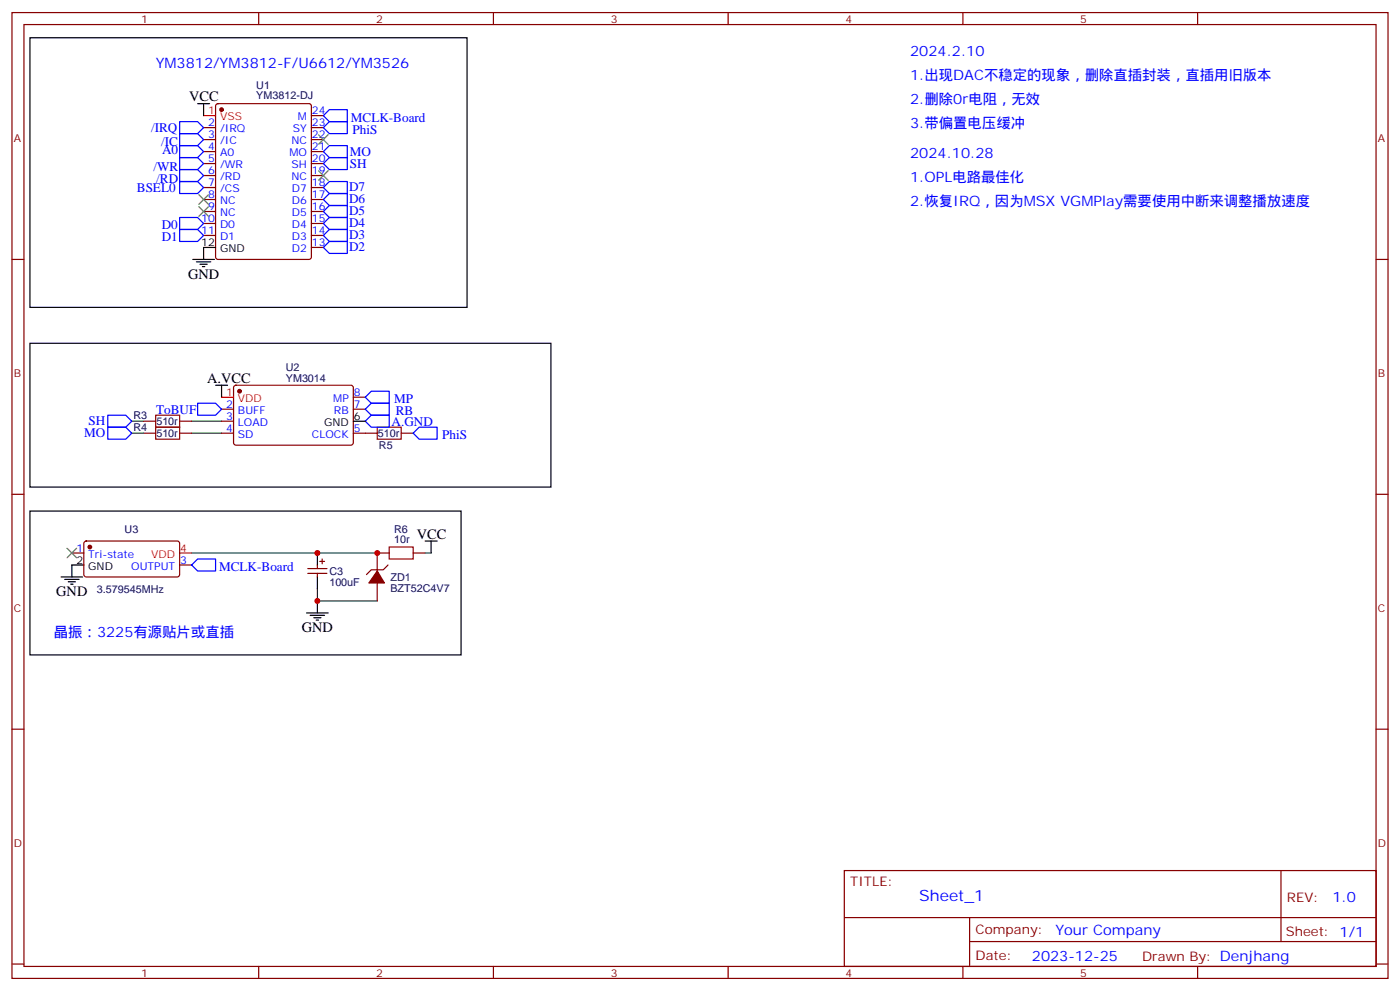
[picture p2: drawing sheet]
<svg xmlns="http://www.w3.org/2000/svg" width="412mm" height="292mm" viewBox="0 0 412 292" stroke-linecap="round" stroke-linejoin="round" font-family="sans-serif">
<g fill="none" stroke="#870000" stroke-width=".35">
<path d="M3.5 3.7h405.4v284.3h-405.4zM7.1 7.2h398.2v277.3h-398.2zM76.2 3.7v3.5M145.3 3.7v3.5M214.5 3.7v3.5M283.6 3.7v3.5M352.8 3.7v3.5M60 37.6h3.5M63.7 30.7l.5-.2h26.8l.7 .4v44.8l-.4 .6-27.1 .1-.6-.5-.1-44.7zM91.7 37.6h3.5M91.7 34h3.5M60 41.1h3.5"/>
<path d="M60 44.6h3.5M60 48.2h3.5M60 51.7h3.5M60 55.2h3.5M60 58.7h3.5M91.7 41.1h3.5M91.7 44.6h3.5M91.7 48.2h3.5M91.7 51.7h3.5M91.7 55.2h3.5M91.7 58.7h3.5M3.5 76.4h3.6"/>
<path d="M60 62.3h3.5M60 65.8h3.5M60 69.3h3.5M91.7 62.3h3.5M91.7 65.8h3.5M91.7 69.3h3.5M91.7 72.8h3.5M405.3 76.4h3.6M69 113.6l.5-.2 34.1 .1 .5 .6-.1 16.5-.6 .5-34.2-.1-.4-.6v-16.3zM104.1 116.9h3.5M42.3 127.5h3.6M42.3 124h3.6"/>
<path d="M52.9 127.5h3.5M52.9 124h3.5M65.3 127.5h3.5M65.3 124h3.5M65.3 120.5h3.5M104.1 127.5h7M104.1 120.5h3.5M118.2 127.5h3.5M3.5 145.5h3.6M24.9 159.5l.5-.2h27.1l.4 .7v9.4l-.7 .5-27.1-.1-.4-.6v-9.2zM405.3 145.5h3.6M21.2 162.8h3.5"/>
<path d="M52.9 166.3h3.5M90.7 167.4h5.6M90.7 168.8h5.6M93.5 166.3v1.1M93.5 168.8v1.1M94.2 165.3h1.4M94.9 164.6v1.4M111.1 171.6v5.3M114.3 166.3l-1.4 1.4h-3.5l-1.5 1.5M114.7 162.8h-3.6v5.3M121.7 162.8h3.5M3.5 214.7h3.6"/>
<path d="M405.3 214.7h3.6M248.7 256.3h156.6v28.2h-156.6zM377.3 256.3v20.9M248.7 270.1h156.5M285.6 277.2h119.6M285.6 270.1v14.2M3.5 283.8h3.6M76.2 284.5v3.5M145.3 284.5v3.5M214.5 284.5v3.5M283.6 284.5v3.5M352.8 284.5v3.5"/>
<path d="M405.3 283.8h3.6"/>
</g>
<path d="M60 34h3.5M65.3 116.9h3.5M52.9 162.8h3.5" fill="none" stroke="#f00" stroke-width=".35"/>
<g fill="none" stroke="#000" stroke-width=".35">
<path d="M8.8 11.1h128.8v79.4h-128.8zM58.2 30.5h3.5M60 30.5v3.5M56.8 76.4h6.3M57.9 77.1h4.2M58.9 77.8h2.1M59.6 78.5h.7M63.5 72.8h-3.5v3.6M8.8 101.1h153.5v42.3h-153.5zM63.5 113.4h3.5M65.3 113.4v3.5M104.1 124h3.5"/>
<path d="M8.8 150.5h127v42.3h-127zM125.2 159.3h3.6M127 159.3v3.5M18 169.9h6.3M19 170.6h4.3M20.1 171.3h2.1M20.8 172h.7M24.7 166.3h-3.5v3.6M93.5 162.8v3.5M93.5 169.9v3.5M93.5 176.9v3.5M90.3 180.4h6.4"/>
<path d="M91.4 181.2h4.2M92.4 181.9h2.1M93.1 182.6h.7"/>
</g>
<g fill="#870000" stroke="#870000" stroke-width=".35">
<path d="M111.1 168.1l2.1 3.5h-4.5z"/>
<circle cx="26.5" cy="161" r=".53"/>
<circle cx="65.3" cy="32.3" r=".53"/>
<circle cx="70.6" cy="115.2" r=".53"/>
</g>
<path d="M93.8 39.7l2.9 2.8M96.7 39.7l-2.9 2.8M58.6 57.3l2.8 2.8M61.4 57.3l-2.8 2.8M93.8 50.3l2.9 2.8M96.7 50.3l-2.9 2.8M58.6 60.9l2.8 2.8M61.4 60.9l-2.8 2.8M19.8 161.4l2.8 2.8M22.6 161.4l-2.8 2.8" fill="none" stroke="#3c3" stroke-width=".35"/>
<g fill="none" stroke="#00f" stroke-width=".35">
<path d="M52.9 39.3h5.3l1.8 1.8-1.8 1.8h-5.3zM52.9 35.8h5.3l1.8 1.8-1.8 1.7h-5.3zM95.2 34l1.8-1.7h5.3v3.5h-5.3zM97 35.8h5.3v3.5h-5.3l-1.8-1.7zM52.9 46.4h5.3l1.8 1.8-1.8 1.7h-5.3zM52.9 49.9h5.3l1.8 1.8-1.8 1.7h-5.3zM52.9 42.9h5.3l1.8 1.7-1.8 1.8h-5.3zM52.9 53.4h5.3l1.8 1.8-1.8 1.8h-5.3zM95.2 48.2l1.8-1.8h5.3v3.5h-5.3zM95.2 44.6l1.8-1.7h5.3v3.5h-5.3zM95.2 58.7l1.8-1.7h5.3v3.5h-5.3zM97 53.4h5.3v3.6h-5.3l-1.8-1.8z"/>
<path d="M52.9 67.6h5.3l1.8 1.7-1.8 1.8h-5.3zM52.9 64h5.3l1.8 1.8-1.8 1.8h-5.3zM95.2 62.3l1.8-1.8h5.3v3.5h-5.3zM95.2 69.3l1.8-1.7h5.3v3.5h-5.3zM95.2 65.8l1.8-1.8h5.3v3.6h-5.3zM95.2 72.8l1.8-1.7h5.3v3.5h-5.3zM58.2 118.7h5.3l1.8 1.8-1.8 1.7h-5.3zM109.4 118.7h5.3v3.5h-5.3l-1.8-1.7zM109.4 115.2h5.3v3.5h-5.3l-1.8-1.8zM31.7 125.8h5.3l1.8 1.7-1.8 1.8h-5.3zM31.7 122.2h5.3l1.8 1.8-1.8 1.8h-5.3zM109.4 122.2h5.3v3.6h-5.3l-1.8-1.8z"/>
<path d="M123.5 125.8h5.3v3.5h-5.3l-1.8-1.8zM58.2 164.6h5.3v3.5h-5.3l-1.8-1.8z"/>
</g>
<path d="M45.9 125.8h7v3.5h-7zM45.9 122.2h7v3.6h-7zM111.1 125.8h7.1v3.5h-7.1zM114.7 161h7v3.6h-7z" fill="none" stroke="#a10000" stroke-width=".35"/>
<path d="M38.8 127.5h3.5M38.8 124h3.5M56.4 127.5h8.9M56.4 124h8.9M56.4 162.8h54.7M93.5 173.4v3.5h17.6M125.2 162.8h1.8" fill="none" stroke="#008700" stroke-width=".35"/>
<g fill="#c00">
<circle cx="93.5" cy="176.9" r=".88"/>
<circle cx="93.5" cy="162.8" r=".88"/>
<circle cx="111.1" cy="162.8" r=".88"/>
</g>
<text font-size="4.6" fill="#00f" x="270.8" y="265.3">Sheet_1</text>
<g font-size="4.2" fill="#00f">
<text x="268.1" y="16.4">2024.2.10</text>
<text x="45.9" y="19.9">YM3812/YM3812-F/U6612/YM3526</text>
<text x="268.1" y="23.5">1.出现DAC不稳定的现象，删除直插封装，直插用旧版本</text>
<text x="268.1" y="30.5">2.删除0r电阻，无效</text>
<text x="268.1" y="37.6">3.带偏置电压缓冲</text>
<text x="268.1" y="46.4">2024.10.28</text>
<text x="268.1" y="53.4">1.OPL电路最佳化</text>
<text x="268.1" y="60.5">2.恢复IRQ，因为MSX VGMPlay需要使用中断来调整播放速度</text>
<text x="15.9" y="187.5">晶振：3225有源贴片或直插</text>
<text x="392.5" y="265.6">1.0</text>
<text x="310.9" y="275.1">Your Company</text>
<text x="304" y="282.9">2023-12-25</text>
</g>
<g font-size="4.2">
<text x="55.7" y="29.8">VCC</text>
<text x="55.4" y="82">GND</text>
<text x="61" y="112.7">A.VCC</text>
<text x="122.8" y="158.6">VCC</text>
<text x="16.6" y="175.5">GND</text>
<text x="88.9" y="186.1">GND</text>
</g>
<g font-size="3.9" fill="#00f">
<text x="103.3" y="35.8">MCLK-Board</text>
<text x="44.5" y="38.8">/IRQ</text>
<text x="103.8" y="39.3">PhiS</text>
<text x="47.5" y="42.9">/IC</text>
<text x="47.8" y="45.3">A0</text>
<text x="103" y="45.9">MO</text>
<text x="45.2" y="50.3">/WR</text>
<text x="46" y="53.8">/RD</text>
<text x="103" y="49.4">SH</text>
<text x="40.3" y="56.5">BSEL0</text>
<text x="102.8" y="56.3">D7</text>
<text x="102.8" y="59.8">D6</text>
<text x="102.8" y="63.3">D5</text>
<text x="47.7" y="71.1">D1</text>
<text x="47.7" y="67.6">D0</text>
<text x="102.8" y="70.4">D3</text>
<text x="102.8" y="66.9">D4</text>
<text x="102.8" y="73.9">D2</text>
<text x="116.1" y="118.7">MP</text>
<text x="26.1" y="125.3">SH</text>
<text x="46" y="121.7">ToBUF</text>
<text x="115.4" y="125.3">A.GND</text>
<text x="116.6" y="122.2">RB</text>
<text x="24.8" y="128.8">MO</text>
<text x="130.3" y="129.3">PhiS</text>
<text x="64.5" y="168.1">MCLK-Board</text>
</g>
<g font-size="3.9" fill="#800">
<text x="250.5" y="260.9">TITLE:</text>
<text x="379.1" y="265.6">REV:</text>
<text x="287.4" y="275.1">Company:</text>
<text x="378.7" y="275.7">Sheet: 1/1</text>
<text x="287.4" y="282.8">Date:</text>
<text x="336.4" y="282.8">Drawn By: Denjhang</text>
</g>
<g font-size="3.2" fill="#800">
<text x="41.6" y="6.7">1</text>
<text x="110.8" y="6.7">2</text>
<text x="179.9" y="6.7">3</text>
<text x="249.1" y="6.7">4</text>
<text x="318.2" y="6.7">5</text>
<text x="4.1" y="41.8">A</text>
<text x="405.9" y="41.8">A</text>
<text x="4.1" y="110.9">B</text>
<text x="405.9" y="110.9">B</text>
<text x="4.1" y="180.1">C</text>
<text x="405.9" y="180.1">C</text>
<text x="4.1" y="249.2">D</text>
<text x="405.9" y="249.2">D</text>
<text x="41.6" y="287.5">1</text>
<text x="110.8" y="287.5">2</text>
<text x="179.9" y="287.5">3</text>
<text x="249.1" y="287.5">4</text>
<text x="318.2" y="287.5">5</text>
</g>
<g font-size="3.2" fill="#000080">
<text x="75.5" y="29.3">YM3812-DJ</text>
<text x="75.5" y="26.1">U1</text>
<text x="84.2" y="112.4">YM3014</text>
<text x="84.2" y="109.4">U2</text>
<text x="39.3" y="123.4">R3</text>
<text x="46.1" y="125.1">510r</text>
<text x="39.3" y="126.9">R4</text>
<text x="46.1" y="128.7">510r</text>
<text x="111.3" y="128.7">510r</text>
<text x="111.6" y="132.2">R5</text>
<text x="36.7" y="156.9">U3</text>
<text x="116.1" y="160">10r</text>
<text x="116.1" y="156.8">R6</text>
<text x="97" y="172.4">100uF</text>
<text x="97" y="169.2">C3</text>
<text x="115" y="171">ZD1</text>
<text x="28.5" y="174.5">3.579545MHz</text>
<text x="115" y="174.2">BZT52C4V7</text>
</g>
<g font-size="3.2" fill="#f00">
<text x="61.3" y="33.7">1</text>
<text x="64.8" y="35.5">VSS</text>
<text x="66.6" y="116.6">1</text>
<text x="70.1" y="118.4">VDD</text>
<text x="44.6" y="164.2">VDD</text>
<text x="53.1" y="162.5">4</text>
</g>
<g font-size="3.2" fill="#00f">
<text x="87.7" y="35.5">M</text>
<text x="91.9" y="33.7">24</text>
<text x="61.3" y="37.2">2</text>
<text x="61.3" y="40.7">3</text>
<text x="64.8" y="39">/IRQ</text>
<text x="86.3" y="39">SY</text>
<text x="91.9" y="40.7">22</text>
<text x="91.9" y="37.2">23</text>
<text x="61.3" y="44.3">4</text>
<text x="61.3" y="47.8">5</text>
<text x="64.8" y="42.5">/IC</text>
<text x="64.8" y="46">A0</text>
<text x="85.2" y="46">MO</text>
<text x="85.8" y="42.5">NC</text>
<text x="91.9" y="47.8">20</text>
<text x="91.9" y="44.3">21</text>
<text x="61.3" y="51.3">6</text>
<text x="64.8" y="49.6">/WR</text>
<text x="64.8" y="53.1">/RD</text>
<text x="85.8" y="53.1">NC</text>
<text x="85.9" y="49.6">SH</text>
<text x="91.9" y="51.3">19</text>
<text x="61.3" y="54.9">7</text>
<text x="61.3" y="58.4">8</text>
<text x="64.8" y="56.6">/CS</text>
<text x="86" y="56.6">D7</text>
<text x="91.9" y="58.4">17</text>
<text x="91.9" y="54.9">18</text>
<text x="59.3" y="65.4">10</text>
<text x="61.3" y="61.9">9</text>
<text x="64.8" y="60.1">NC</text>
<text x="64.8" y="63.7">NC</text>
<text x="86" y="63.7">D5</text>
<text x="86" y="60.1">D6</text>
<text x="91.9" y="65.4">15</text>
<text x="91.9" y="61.9">16</text>
<text x="59.3" y="69">11</text>
<text x="64.8" y="67.2">D0</text>
<text x="64.8" y="70.7">D1</text>
<text x="86" y="70.7">D3</text>
<text x="86" y="67.2">D4</text>
<text x="91.9" y="69">14</text>
<text x="86" y="74.3">D2</text>
<text x="91.9" y="72.5">13</text>
<text x="98.2" y="118.4">MP</text>
<text x="104.2" y="116.6">8</text>
<text x="66.6" y="120.1">2</text>
<text x="66.6" y="123.6">3</text>
<text x="70.1" y="121.9">BUFF</text>
<text x="70.1" y="125.4">LOAD</text>
<text x="98.4" y="121.9">RB</text>
<text x="104.2" y="120.1">7</text>
<text x="66.6" y="127.2">4</text>
<text x="70.1" y="128.9">SD</text>
<text x="91.9" y="128.9">CLOCK</text>
<text x="104.2" y="127.2">5</text>
<text x="22.5" y="162.5">1</text>
<text x="26" y="164.2">Tri-state</text>
<text x="38.6" y="167.7">OUTPUT</text>
<text x="53.1" y="166">3</text>
</g>
<g font-size="3.2">
<text x="59.3" y="72.5">12</text>
<text x="64.8" y="74.3">GND</text>
<text x="95.5" y="125.4">GND</text>
<text x="104.2" y="123.6">6</text>
<text x="22.5" y="166">2</text>
<text x="26" y="167.7">GND</text>
</g>
</svg>
